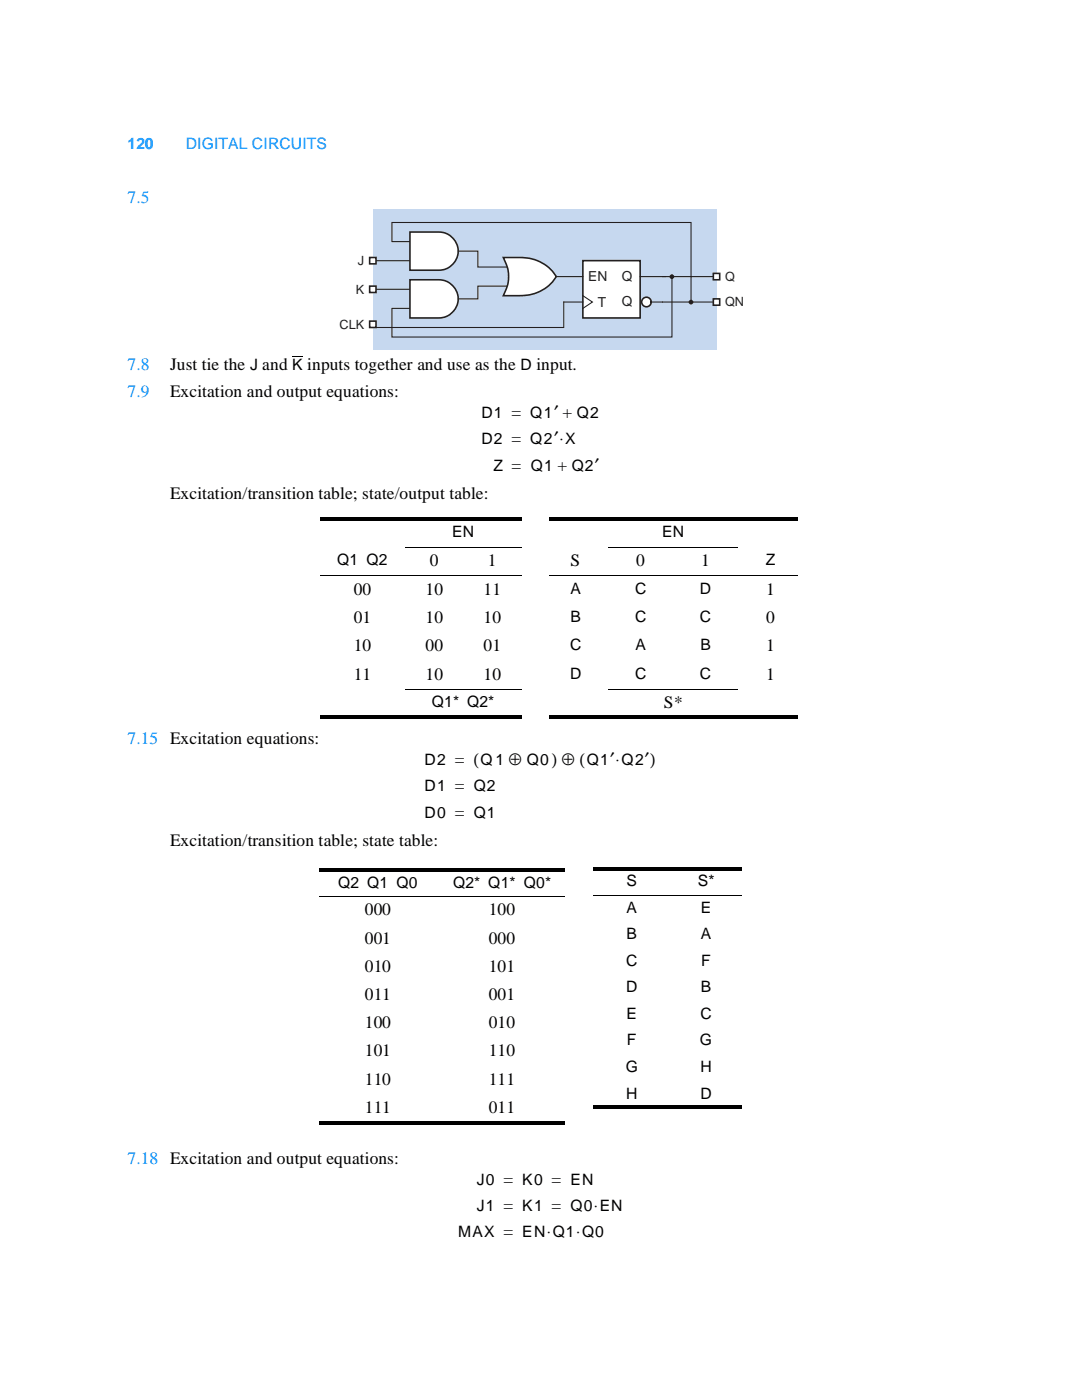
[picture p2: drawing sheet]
<svg xmlns="http://www.w3.org/2000/svg" width="216mm" height="279mm" viewBox="0 0 216 279" stroke-linecap="round" stroke-linejoin="round" font-family="sans-serif">
<path d="M58.3 71.1h2.1" fill="none" stroke="#000" stroke-width=".2"/>
<path d="M67.7 41.7h80.7v28.1h-80.7z" fill-rule="evenodd" fill="#fff"/>
<path d="M74.4 41.9h68.6v27.9h-68.6z" fill="#c6d8ef"/>
<path d="M134.1 55.2v12.1h-55.9v-5.8h4.4" fill="none" stroke="#231f20" stroke-width=".21"/>
<g fill="#231f20">
<circle cx="137.9" cy="60.3" r=".48"/>
<circle cx="134.1" cy="55.2" r=".48"/>
</g>
<path d="M83 48.2h-4.8v-3.8h59.7v15.9M132.2 55.2h10.8M132.2 60.3h10.8" fill="none" stroke="#231f20" stroke-width=".21"/>
<g fill="#fff" stroke="#231f20" stroke-width=".32">
<path d="M142.3 54.6h1.3v1.2h-1.3z"/>
<path d="M142.3 59.6h1.3v1.3h-1.3z"/>
</g>
<path d="M112.5 60.3v5.1h-38.1" fill="none" stroke="#231f20" stroke-width=".21"/>
<path d="M116.3 52h11.4v11.5h-11.4z" fill-rule="evenodd" fill="#fff" stroke="#231f20" stroke-width=".32"/>
<path d="M110.6 55.2h5.7M116.3 59l1.9 1.3-1.9 1.2M127.7 55.2h5.1M112.5 60.3h3.8M129.6 60.3h2.6" fill="none" stroke="#231f20" stroke-width=".21"/>
<circle cx="129" cy="60.3" r=".95" fill="#fff" stroke="#231f20" stroke-width=".32"/>
<path d="M74.4 52h8.2M74.4 57.7h8.2M90.9 50.1h4.4v3.2h6.4M101.1 57.1h-5.8v2.5h-3.8" fill="none" stroke="#231f20" stroke-width=".21"/>
<g fill="#fff" stroke="#231f20" stroke-width=".32">
<path d="M73.8 51.4h1.2v1.3h-1.2z"/>
<path d="M73.8 57.1h1.2v1.3h-1.2z"/>
<path d="M73.8 64.1h1.2v1.3h-1.2z"/>
</g>
<g fill="#fff" stroke="#231f20" stroke-width=".32">
<path d="M100.4 51.4a23.6 23.6 0 0 1 6.4 .5 7 7 0 0 1 4.2 3.4 8.7 8.7 0 0 1-8.4 3.7h-2.2a7.4 7.4 0 0 0 0-7.6z" fill-rule="evenodd"/>
<path d="M81.8 55.8h4.7a3.9 3.9 0 0 1 4.2 1.7 3.9 3.9 0 0 1-.1 4.5 4.2 4.2 0 0 1-4.1 1.5h-4.7z" fill-rule="evenodd"/>
<path d="M81.8 46.3h4.7a3.9 3.9 0 0 1 4.2 1.7 3.9 3.9 0 0 1-.1 4.4 4.2 4.2 0 0 1-4.1 1.5h-4.7z" fill-rule="evenodd"/>
</g>
<g fill="#000">
<path d="M63.9 103.3h40.2v.7h-40.2z" fill-rule="evenodd"/>
<path d="M109.6 103.3h49.5v.7h-49.5z" fill-rule="evenodd"/>
<path d="M63.9 142.8h40.2v.7h-40.2z" fill-rule="evenodd"/>
<path d="M109.6 142.8h49.5v.7h-49.5z" fill-rule="evenodd"/>
<path d="M63.8 173.3h48.9v.6h-48.9z" fill-rule="evenodd"/>
<path d="M118.4 173h29.7v.7h-29.7z" fill-rule="evenodd"/>
<path d="M63.8 223.7h48.9v.7h-48.9z" fill-rule="evenodd"/>
<path d="M118.4 220.7h29.7v.6h-29.7z" fill-rule="evenodd"/>
</g>
<path d="M63.9 114.9h40.2M80.8 109.2h23.3M109.6 114.9h49.5M121.4 109.2h25.9M80.8 137.5h23.3M121.4 137.5h25.9M63.8 178.8h48.9M118.4 178.7h29.7" fill="none" stroke="#000" stroke-width=".2"/>
<g font-size="3.5" fill="#0091ff">
<text x="25.5" y="40.5">7.5</text>
<text x="25.5" y="73.9">7.8</text>
<text x="25.5" y="79.2">7.9</text>
<text x="25.5" y="148.4">7.15 Excitation equations:</text>
<text x="25.5" y="232.4">7.18 Excitation and output equations:</text>
</g>
<g font-size="3.5">
<text x="33.9" y="73.9">Just tie the J and K inputs together and use as the D input.</text>
<text x="33.9" y="79.2">Excitation and output equations:</text>
<text x="33.9" y="99.6">Excitation/transition table; state/output table:</text>
<text x="85.7" y="113.1">0</text>
<text x="97.3" y="113.1">1</text>
<text x="113.8" y="113.1">S</text>
<text x="127" y="113.1">0</text>
<text x="139.9" y="113.1">1</text>
<text x="70.6" y="118.7">00</text>
<text x="84.9" y="118.7">10</text>
<text x="96.5" y="118.7">11</text>
<text x="152.9" y="118.7">1</text>
<text x="70.6" y="124.3">01</text>
<text x="84.9" y="124.3">10</text>
<text x="96.5" y="124.3">10</text>
<text x="152.9" y="124.3">0</text>
<text x="70.6" y="130">10</text>
<text x="84.9" y="130">00</text>
<text x="96.5" y="130">01</text>
<text x="152.9" y="130">1</text>
<text x="70.6" y="135.7">11</text>
<text x="84.9" y="135.7">10</text>
<text x="96.5" y="135.7">10</text>
<text x="152.9" y="135.7">1</text>
<text x="132.5" y="141.3">S*</text>
<text x="33.9" y="168.9">Excitation/transition table; state table:</text>
<text x="72.8" y="182.7">000</text>
<text x="97.5" y="182.7">100</text>
<text x="72.8" y="188.3">001</text>
<text x="97.5" y="188.3">000</text>
<text x="72.8" y="193.9">010</text>
<text x="97.5" y="193.9">101</text>
<text x="72.8" y="199.6">011</text>
<text x="97.5" y="199.6">001</text>
<text x="72.8" y="205.3">100</text>
<text x="97.5" y="205.3">010</text>
<text x="72.8" y="210.8">101</text>
<text x="97.5" y="210.8">110</text>
<text x="72.8" y="216.5">110</text>
<text x="97.5" y="216.5">111</text>
<text x="72.8" y="222.2">111</text>
<text x="97.5" y="222.2">011</text>
<text x="118.5" y="241.8">⋅</text>
<text x="109.1" y="246.9">⋅</text>
<text x="114.9" y="246.9">⋅</text>
</g>
<g font-size="3.1" fill="#0091ff">
<text x="25.5" y="29.7">120</text>
<text x="37.1" y="29.7">DIGITAL CIRCUITS</text>
</g>
<g font-size="3.1">
<text x="96.1" y="83.3">D1 = Q1′ + Q2</text>
<text x="96.1" y="88.6">D2 = Q2′⋅X</text>
<text x="98.4" y="93.9">Z = Q1 + Q2′</text>
<text x="90.2" y="107.1">EN</text>
<text x="132.1" y="107.1">EN</text>
<text x="67.3" y="112.8">Q1 Q2</text>
<text x="152.8" y="112.8">Z</text>
<text x="113.8" y="118.5">A</text>
<text x="126.7" y="118.5">C</text>
<text x="139.7" y="118.5">D</text>
<text x="113.8" y="124.1">B</text>
<text x="126.7" y="124.1">C</text>
<text x="139.7" y="124.1">C</text>
<text x="113.8" y="129.7">C</text>
<text x="126.8" y="129.7">A</text>
<text x="139.8" y="129.7">B</text>
<text x="113.8" y="135.4">D</text>
<text x="126.7" y="135.4">C</text>
<text x="139.7" y="135.4">C</text>
<text x="86.2" y="141">Q1* Q2*</text>
<text x="84.7" y="152.7">D2 = (Q1 ⊕ Q0) ⊕ (Q1′⋅Q2′)</text>
<text x="84.7" y="157.9">D1 = Q2</text>
<text x="84.7" y="163.2">D0 = Q1</text>
<text x="67.5" y="177.2">Q2 Q1 Q0</text>
<text x="90.4" y="177.2">Q2* Q1* Q0*</text>
<text x="125" y="176.9">S</text>
<text x="139.2" y="176.9">S*</text>
<text x="125" y="182.1">A</text>
<text x="139.8" y="182.1">E</text>
<text x="125" y="187.5">B</text>
<text x="139.8" y="187.5">A</text>
<text x="124.9" y="192.7">C</text>
<text x="139.9" y="192.7">F</text>
<text x="124.9" y="198.1">D</text>
<text x="125" y="203.3">E</text>
<text x="139.8" y="203.3">C</text>
<text x="139.8" y="198.1">B</text>
<text x="125.1" y="208.6">F</text>
<text x="139.7" y="208.6">G</text>
<text x="124.9" y="213.9">G</text>
<text x="139.8" y="213.9">H</text>
<text x="124.9" y="219.2">H</text>
<text x="139.8" y="219.2">D</text>
<text x="95.1" y="236.5">J0 = K0 = EN</text>
<text x="95.1" y="241.8">J1 = K1 = Q0 EN</text>
<text x="91.4" y="246.9">MAX = EN Q1 Q0</text>
</g>
<g font-size="2.8" fill="#231f20">
<text x="117.4" y="56.1">EN</text>
<text x="124.1" y="56">Q</text>
<text x="119.3" y="61.2">T</text>
<text x="124.1" y="61.1">Q</text>
</g>
<g font-size="2.5" fill="#231f20">
<text x="71.4" y="52.9">J</text>
<text x="71" y="58.6">K</text>
<text x="144.7" y="56">Q</text>
<text x="67.8" y="65.6">CLK</text>
<text x="144.7" y="61.1">QN</text>
</g>
</svg>
